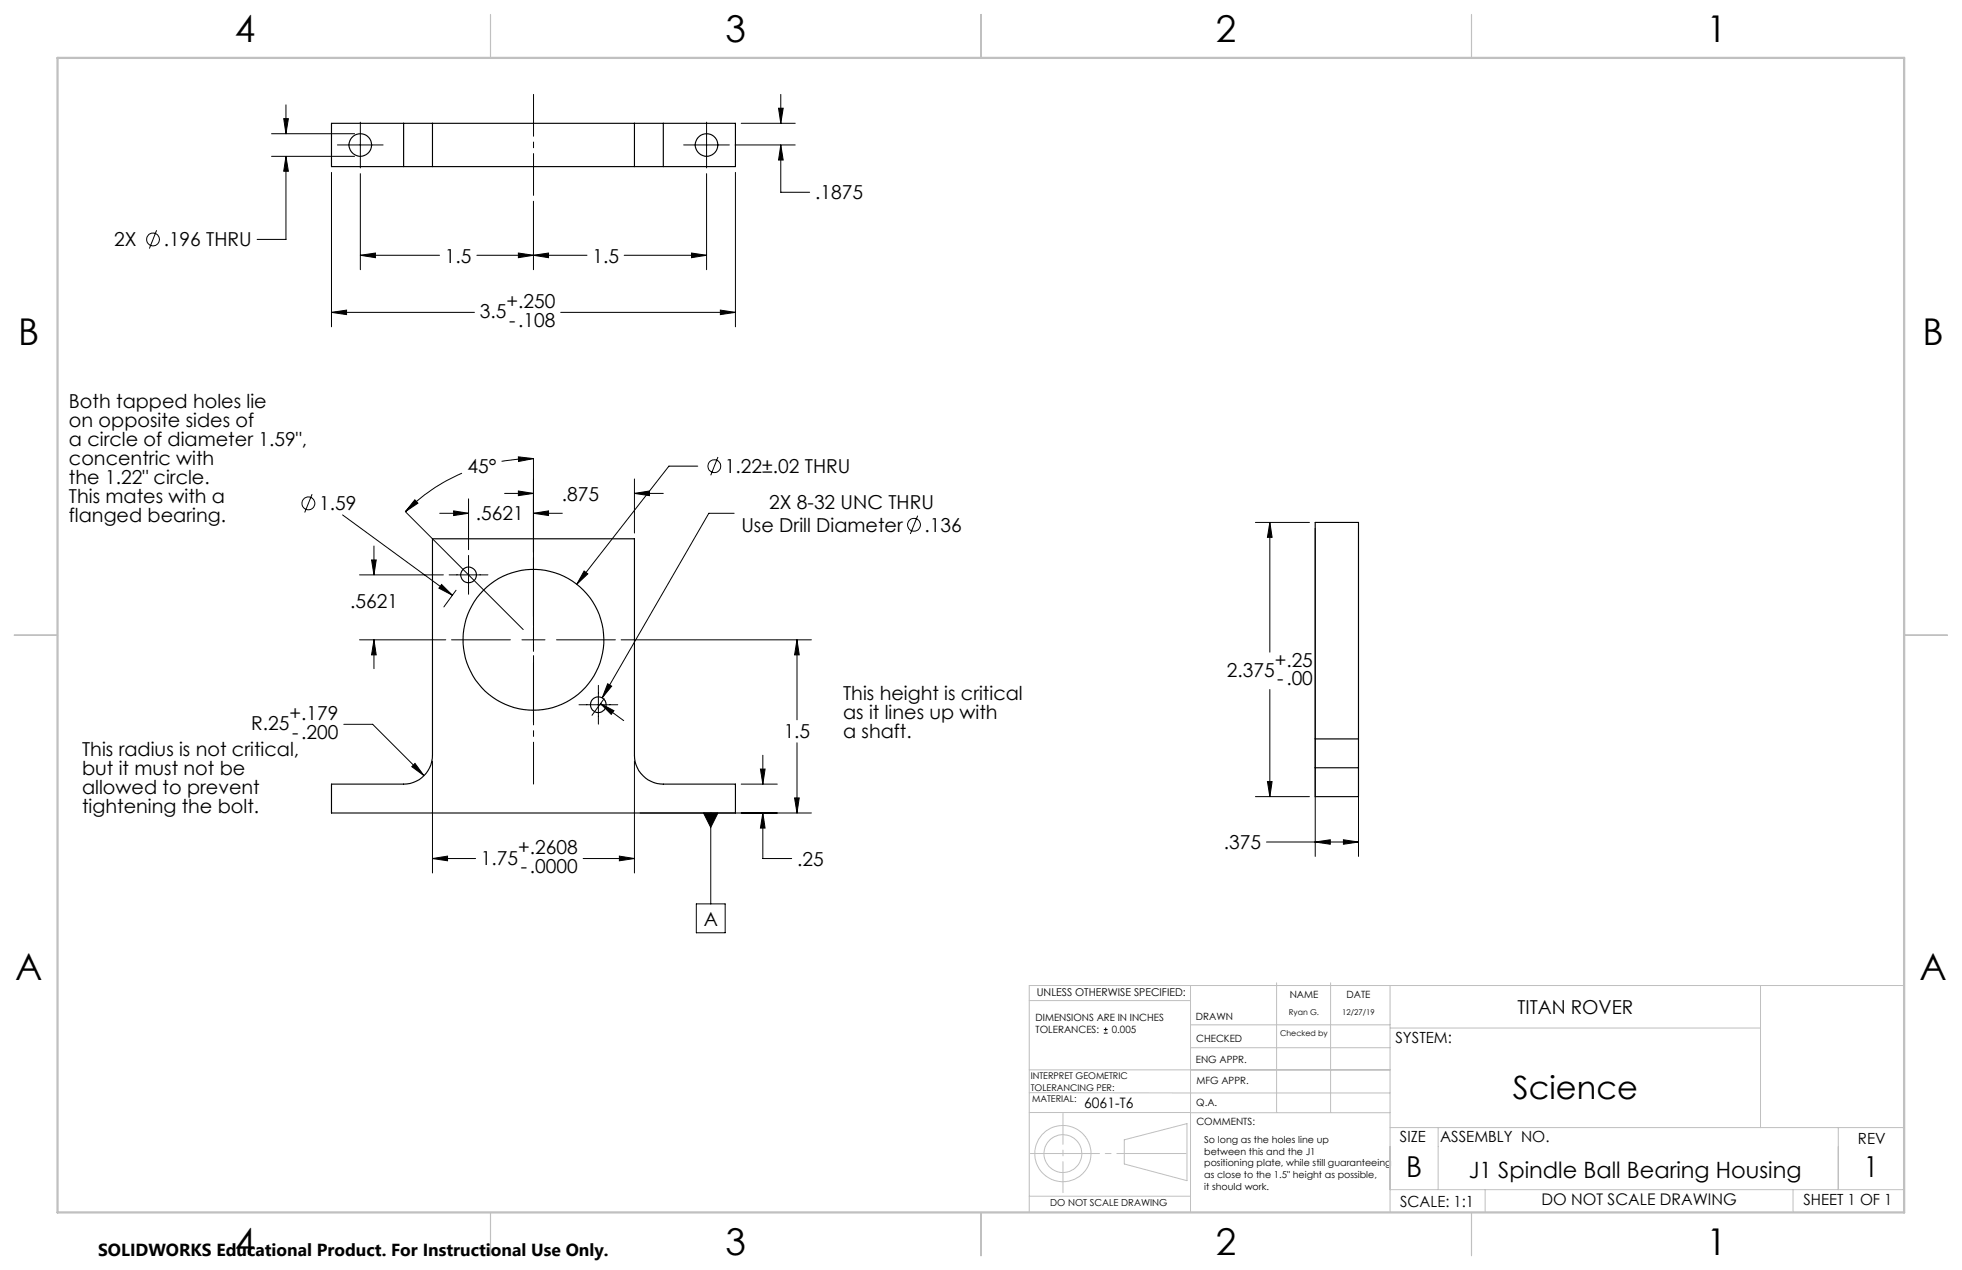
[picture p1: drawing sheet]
<svg xmlns="http://www.w3.org/2000/svg" width="432mm" height="279mm" viewBox="0 0 432 279" stroke-linecap="round" stroke-linejoin="round" font-family="sans-serif">
<g fill="none" stroke="#000" stroke-width=".22">
<path d="M59.8 29.4h18.2M59.8 34.4h18.2M62.4 26.1h1.1l-.6 3.3zM62.9 34.4v18.3h-6.3M62.9 23.1v6.3M62.9 34.4l.6 3.3h-1.1zM73 37.9v34M74.3 31.9h10M79.3 26.9v10M79.3 38.2v21.1M150.5 31.9h10M155.5 26.9v10"/>
<path d="M155.5 38.2v21.1M161.8 31.9h13.2M161.9 37.9v34M163.1 27.1h11.9M171.3 23.8h1.1l-.6 3.3zM171.8 31.9l.6 3.3h-1.1zM171.8 31.9v10.4h6.4M171.8 20.8v6.3M34.5 50.7l-1.6 4M79.3 56.2h17.4M79.3 56.2l3.3-.5v1zM114.1 55.7l3.3 .5-3.3 .5z"/>
<path d="M117.4 56.2l3.3-.5v1zM117.4 44.3v15M129.2 56.2h-24.2M137.4 56.2h18.1M152.2 55.7l3.3 .5-3.3 .5zM73 68.7h31.4M73 68.7l3.3-.5v1zM123.4 68.7h38.5M158.5 68.2l3.4 .5-3.4 .5zM68.7 108.7l-1.6 4M75.4 113.3l24.2 17.7M89.2 112.6l25.9 25.9"/>
<path d="M91.3 110l.7 .7-2.8 1.9zM96.8 112.9h6.3M99.8 112.4l3.3 .5-3.3 .5zM101.7 104.1a39.5 39.5 0 0 0-12.5 8.5M103.1 109.7v11.2M111.1 108.5h6.3M114.1 100.5l3.3 .4-3.3 .6zM114.1 108l3.3 .5-3.3 .5zM117.4 112.9l3.3-.5v1zM117.4 100.9l-3.5 .1-3.5 .5M117.4 100.9v36.7M117.4 112.9h6.4"/>
<path d="M139.6 108.5l3.3-.5v1zM139.6 105.4v11.9M139.6 108.5h6.4M153.6 102.6h-6.4l-20.3 26M158 100.5l-1.6 4.1M161.6 112.9h-5.6l-23.5 40.6M202 113.5l-1.7 4M276.3 114.9h11.9M279.5 114.9l.5 3.3h-1.1zM279.5 114.9v28.6M289.5 116.2v72.2M299 116.2v72.2"/>
<path d="M79.1 126.5h18.5M81.8 123.2h1l-.5 3.3zM82.3 120.1v6.4M97.2 128.6l2.4 2.4-3-1.6zM98.8 126.5h8.6M100.4 129.9l-2.7 3.6M103.1 122.2v8.5M117.4 138.2v5.1M128.6 125.6l.8 .7-2.5 2.3zM75.7 159.3h6.3l11.3 11.3M79.1 140.8h19M82.3 140.8l.5 3.3h-1z"/>
<path d="M82.3 140.8v6.3M99.4 140.8h12.9M114.9 140.8h5M117.4 145.8v13M122.5 140.8h12.9M127.4 155h8.6M131.7 150.8v8.5M132.2 154.8l2.9 1.6-.6 .8zM132.2 154.8l5.1 3.7M133 153.7l-2.7 3.7M133.7 150.4l.9 .6-2.1 2.5zM136.7 140.8h41.9"/>
<path d="M175.4 140.8v17.6M175.4 140.8l.5 3.3h-1zM279.5 151.7v23.6M90.6 168.7l.7-.7 2 2.6zM95.2 167.4v24.7M139.6 167.4v24.7M140.9 178.9h37.7M154.8 178.9h3.2l-1.6 3.1zM156.4 178.9v20M163.1 172.5h8M167.4 169.2h1l-.5 3.3zM167.9 178.9v10h6.3"/>
<path d="M167.9 166.2v6.3M167.9 178.9l.5 3.3h-1zM174.9 175.5h1l-.5 3.4zM175.4 163.4v15.5M276.3 175.3h11.9M278.9 171.9h1.1l-.5 3.4zM95.2 188.9l3.3-.6v1.1zM95.2 188.9h9.5M128.3 188.9h11.3M136.3 188.3l3.3 .6-3.3 .5zM153.2 198.9h6.4v6.3h-6.4zM278.7 185.2h20.3"/>
<path d="M289.5 185.2l3.3-.5v1zM295.7 184.7l3.3 .5-3.3 .5zM242.9 227.3h.9M242.9 226.5h.9M243.3 226.1v.8"/>
<circle cx="33.7" cy="52.7" r="1.41"/>
<circle cx="67.9" cy="110.7" r="1.41"/>
<circle cx="157.2" cy="102.6" r="1.4"/>
<circle cx="201.1" cy="115.5" r="1.42"/>
</g>
<g fill="none" stroke="#c0c0c0" stroke-width=".22">
<path d="M262 216.8v49.9M281 216.2v28.6M292.8 216.2v28.6M305.9 216.8v49.9M387.5 216.8v31.3M419.1 216.8h-192.6v49.9M226.5 220.1h35.5M226.5 235.4h79.4M262 225.5h43.9M262 230.5h43.9M305.9 226.2h81.6M226.5 244.8h35.5"/>
<path d="M226.5 240.4l79.4 .1M247.4 250.8l13.8-3.6v12.6l-13.8-3.7zM262 244.8h43.9M305.9 248.1h113.2M316.5 248.1v13.6M404.6 248.1v13.6M419.1 252.3v9.4h-113.2M226.5 263.2h35.5M326.8 261.7v5M394.6 261.7v5"/>
<circle cx="233.9" cy="253.8" r="6.2"/>
<circle cx="233.9" cy="253.8" r="4.2"/>
</g>
<path d="M117.4 43v-22.2M117.4 172.5v-60.3" fill="none" stroke="#000" stroke-width=".22" stroke-dasharray="15.2 1.3 1.3 1.3" stroke-dashoffset="6"/>
<path d="M261.2 253.8h-34.7" fill="none" stroke="#c0c0c0" stroke-width=".22" stroke-dasharray="15.2 1.3 1.3 1.3" stroke-dashoffset="-.2"/>
<path d="M233.9 244.9v17.5" fill="none" stroke="#c0c0c0" stroke-width=".22" stroke-dasharray="15.2 1.3 1.3 1.3" stroke-dashoffset="8.4"/>
<path d="M108 3.2v9.5M215.9 3.2v9.5M323.8 3.2v9.5M3.1 139.7h9.6M419.1 139.7h9.5M108 266.7v9.6M215.9 266.7v9.6M323.8 266.7v9.6" fill="none" stroke="#c0c0c0" stroke-width=".25"/>
<path d="M12.7 12.7h406.4v254h-406.4z" fill="none" stroke="#c0c0c0" stroke-width=".5"/>
<g fill="#000">
<path d="M154.8 178.9h3.2l-1.6 3.1z"/>
<path d="M117.4 112.9l3.3-.5v1zM99.8 112.4l3.3 .5-3.3 .5zM95.2 188.9l3.3-.6v1.1zM136.3 188.3l3.3 .6-3.3 .5zM81.8 123.2h1l-.5 3.3zM82.3 140.8l.5 3.3h-1zM114.1 100.5l3.3 .4-3.3 .6zM91.3 110l.7 .7-2.8 1.9zM114.1 108l3.3 .5-3.3 .5zM139.6 108.5l3.3-.5v1zM133.7 150.4l-1.2 3.1 2.1-2.5zM132.2 154.8l2.9 1.6-.6 .8zM97.2 128.6l2.4 2.4-3-1.6zM152.2 55.7l3.3 .5-3.3 .5zM117.4 56.2l3.3-.5v1zM171.8 31.9l.6 3.3h-1.1zM171.3 23.8h1.1l-.6 3.3zM279.5 114.9l.5 3.3h-1.1zM278.9 171.9h1.1l-.5 3.4z"/>
<path d="M175.4 140.8l.5 3.3h-1zM174.9 175.5h1l-.5 3.4zM167.9 178.9l.5 3.3h-1zM167.4 169.2h1l-.5 3.3zM91.3 168l-.7 .7 2.7 1.9zM128.6 125.6l-1.7 3 2.5-2.3zM158.5 68.2l3.4 .5-3.4 .5zM73 68.7l3.3-.5v1zM62.4 26.1h1.1l-.6 3.3zM62.9 34.4l.6 3.3h-1.1zM79.3 56.2l3.3-.5v1zM114.1 55.7l3.3 .5-3.3 .5zM295.7 184.7l3.3 .5-3.3 .5zM289.5 185.2l3.3-.5v1z"/>
</g>
<g fill="none" stroke="#000" stroke-width=".25">
<path d="M88.8 36.7h6.4M88.8 27.1h6.4M88.8 27.1h-15.8v9.6h15.8M88.8 27.1v9.6M95.2 27.1v9.6M95.2 36.7h44.4M95.2 27.1h44.4M139.6 36.7h6.4M139.6 27.1h6.4M139.6 27.1v9.6M146 27.1h15.9v9.6h-15.9M146 27.1v9.6"/>
<path d="M95.2 118.5h44.4v47.7a6.4 6.4 0 0 0 6.4 6.3h15.9v6.4h-88.9v-6.4h15.8a6.4 6.4 0 0 0 6.4-6.3zM289.5 162.6v6.3M289.5 168.9h9.5M289.5 168.9v6.4h9.5v-6.4M289.5 162.6v-47.7h9.5v47.7M289.5 162.6h9.5M299 162.6v6.3"/>
<circle cx="79.3" cy="31.9" r="2.48"/>
<circle cx="155.5" cy="31.9" r="2.48"/>
<circle cx="103.1" cy="126.5" r="1.72"/>
<circle cx="117.4" cy="140.8" r="15.5"/>
<circle cx="131.7" cy="155" r="1.74"/>
</g>
<g font-size="8.1">
<text x="51.7" y="9.3">4</text>
<text x="159.7" y="9.3">3</text>
<text x="267.6" y="9.3">2</text>
<text x="375.6" y="9.3">1</text>
<text x="4" y="76">B</text>
<text x="423.1" y="76">B</text>
<text x="3.3" y="215.7">A</text>
<text x="422.4" y="215.7">A</text>
<text x="51.7" y="276">4</text>
<text x="159.7" y="276">3</text>
<text x="267.6" y="276">2</text>
<text x="375.6" y="276">1</text>
</g>
<text font-size="7.1" x="333" y="241.8">Science</text>
<g font-size="6.3">
<text x="309.5" y="259">B</text>
<text x="410.2" y="259">1</text>
</g>
<text font-size="4.9" x="323.3" y="259.1">J1 Spindle Ball Bearing Housing</text>
<g font-size="4.2">
<text x="179.4" y="43.9">.1875</text>
<text x="25.1" y="54.2">2X</text>
<text x="36" y="54.2">.196 THRU</text>
<text x="97.9" y="57.8">1.5</text>
<text x="130.4" y="57.8">1.5</text>
<text x="105.6" y="70.1">3.5</text>
<text x="111.5" y="67.8">+.250</text>
<text x="112.1" y="71.9">-.108</text>
<text x="15.2" y="89.7">Both tapped holes lie</text>
<text x="15.2" y="93.9">on opposite sides of</text>
<text x="15.2" y="98.1">a circle of diameter 1.59&quot;,</text>
<text x="15.2" y="102.3">concentric with</text>
<text x="15.2" y="106.4">the 1.22&quot; circle.</text>
<text x="102.9" y="104.1">45°</text>
<text x="159.6" y="104.1">1.22±.02 THRU</text>
<text x="15.2" y="110.6">This mates with a</text>
<text x="70.2" y="112.3">1.59</text>
<text x="123.6" y="110.1">.875</text>
<text x="169.3" y="111.9">2X 8-32 UNC THRU</text>
<text x="15.2" y="114.8">flanged bearing.</text>
<text x="104.7" y="114.5">.5621</text>
<text x="163.2" y="117">Use Drill Diameter</text>
<text x="203.5" y="117">.136</text>
<text x="77" y="133.7">.5621</text>
<text x="270" y="148.9">2.375</text>
<text x="280.5" y="146.6">+.25</text>
<text x="185.6" y="154">This height is critical</text>
<text x="281.1" y="150.8">-.00</text>
<text x="55.3" y="160.7">R.25</text>
<text x="63.7" y="158.4">+.179</text>
<text x="185.6" y="158.2">as it lines up with</text>
<text x="18.1" y="166.3">This radius is not critical,</text>
<text x="64.3" y="162.5">-.200</text>
<text x="172.5" y="162.5">1.5</text>
<text x="185.6" y="162.4">a shaft.</text>
<text x="18.1" y="170.5">but it must not be</text>
<text x="18.1" y="174.7">allowed to prevent</text>
<text x="18.1" y="178.9">tightening the bolt.</text>
<text x="105.9" y="190.2">1.75</text>
<text x="114.1" y="187.9">+.2608</text>
<text x="175.4" y="190.4">.25</text>
<text x="269.4" y="186.8">.375</text>
<text x="114.7" y="192">-.0000</text>
<text x="154.9" y="203.6">A</text>
<text x="334" y="223">TITAN ROVER</text>
</g>
<text font-size="3.8" x="21.6" y="276.3">SOLIDWORKS Educational Product. For Instructional Use Only.</text>
<text font-size="3.5" x="339.3" y="265.2">DO NOT SCALE DRAWING</text>
<g font-size="3.4">
<text x="307.1" y="229.5">SYSTEM:</text>
<text x="308.1" y="251.2">SIZE</text>
<text x="317" y="251.2">ASSEMBLY NO.</text>
<text x="408.9" y="251.7">REV</text>
<text x="308.2" y="265.6">SCALE: 1:1</text>
<text x="396.9" y="265.2">SHEET 1 OF 1</text>
</g>
<text font-size="3.2" x="238.6" y="243.7">6061-T6</text>
<text font-size="2.4" x="228.2" y="219.1">UNLESS OTHERWISE SPECIFIED:</text>
<g font-size="2.2">
<text x="283.8" y="219.5">NAME</text>
<text x="296.3" y="219.6">DATE</text>
<text x="227.9" y="224.6">DIMENSIONS ARE IN INCHES</text>
<text x="227.9" y="227.3">TOLERANCES:</text>
<text x="244.7" y="227.3">0.005</text>
<text x="263.2" y="224.3">DRAWN</text>
<text x="263.2" y="233.8">ENG APPR.</text>
<text x="263.3" y="229.2">CHECKED</text>
<text x="263.3" y="238.6">MFG APPR.</text>
<text x="263.3" y="243.3">Q.A.</text>
<text x="263.3" y="247.5">COMMENTS:</text>
</g>
<g font-size="2.1">
<text x="265" y="251.5">So long as the holes line up</text>
<text x="265" y="254">between this and the J1</text>
<text x="265" y="256.6">positioning plate, while still guaranteeing</text>
<text x="265" y="259.2">as close to the 1.5&quot; height as possible,</text>
<text x="265" y="261.8">it should work.</text>
<text x="231.1" y="265.4">DO NOT SCALE DRAWING</text>
</g>
<g font-size="2">
<text x="226.8" y="237.4">INTERPRET GEOMETRIC</text>
<text x="226.8" y="240">TOLERANCING PER:</text>
<text x="227.1" y="242.4">MATERIAL:</text>
</g>
<g font-size="1.8">
<text x="283.7" y="223.2">Ryan G.</text>
<text x="295.4" y="223.3">12/27/19</text>
<text x="281.7" y="228">Checked by</text>
</g>
</svg>
